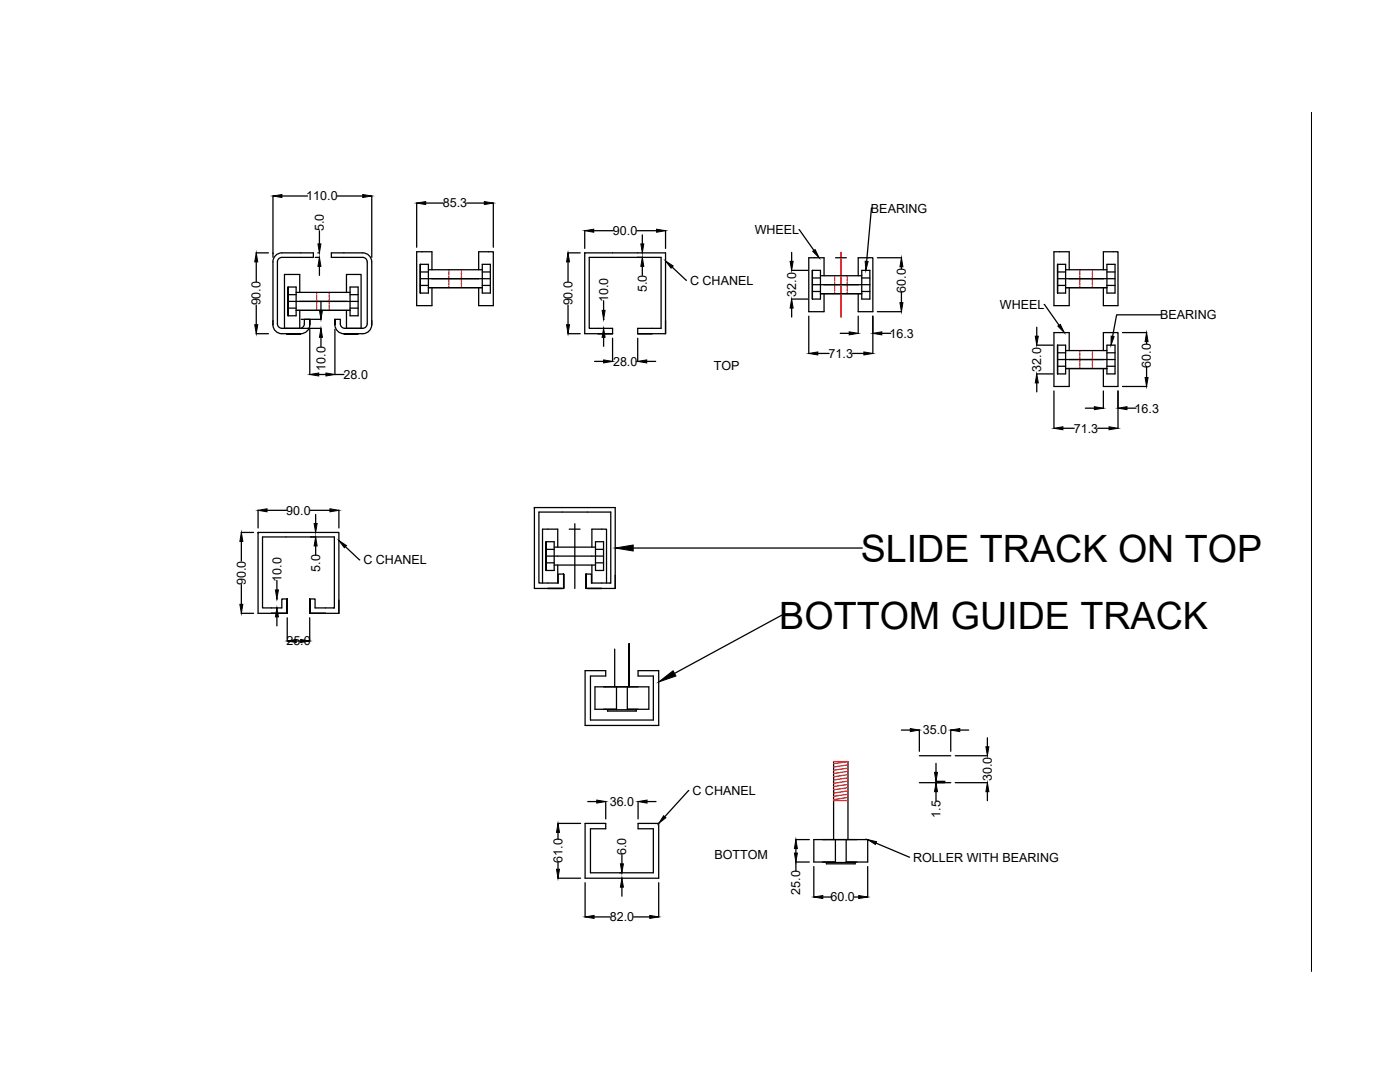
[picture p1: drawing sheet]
<svg xmlns="http://www.w3.org/2000/svg" width="279mm" height="216mm" viewBox="0 0 279 216" stroke-linecap="round" stroke-linejoin="round" font-family="sans-serif">
<!-- layer: Layer3 -->
<g fill="none" stroke="#ed1f24" stroke-width=".25">
<path d="M63.2 58.3v.4M63.2 58.9v.5M63.2 59.6v.4M65.7 58.3v.4M65.7 58.9v.5M65.7 59.6v.4M89.6 53.8v.4M89.6 54.4v.4M89.6 55.1v.4M89.6 55.7v.5M89.6 56.4v.5M89.6 57.1v.3"/>
<path d="M92.1 53.8v.4M92.1 54.4v.4M92.1 55.1v.4M92.1 55.7v.5M92.1 56.4v.5M92.1 57.1v.3M166.6 55v.4M166.6 55.6v.4M166.6 56.3v.4M166.6 56.9v.5M166.6 57.6v.4M166.6 58.3v.3"/>
<path d="M167.9 50.4v12.9M169.1 55v.4M169.1 55.6v.4M169.1 56.3v.4M169.1 56.9v.5M169.1 57.6v.4M169.1 58.3v.3M215.5 53.8v.4M215.5 54.4v.4M215.5 55.1v.4M215.5 55.7v.5M215.5 56.4v.5"/>
<path d="M215.5 57.1v.3M218 53.8v.4M218 54.4v.4M218 55.1v.4M218 55.7v.5M218 56.4v.5M218 57.1v.3M63.2 60.2v.5M63.2 60.9v.5M63.2 61.6v.3M65.7 60.2v.5M65.7 60.9v.5"/>
<path d="M65.7 61.6v.3M215.5 70v.3M215.5 70.5v.5M215.5 71.2v.4M215.5 71.9v.4M215.5 72.5v.5M215.5 73.2v.3M218 70v.3M218 70.5v.5M218 71.2v.4M218 71.9v.4M218 72.5v.5"/>
<path d="M218 73.2v.3M166.4 152h2.8l-2.8 .4M166.4 159.7h2.8M169.2 152.6l-2.8 .5M169.2 153.3l-2.8 .4M169.2 153.9l-2.8 .4M169.2 154.6l-2.8 .4M169.2 155.2l-2.8 .4M169.2 155.9l-2.8 .4M169.2 156.5l-2.8 .4M169.2 157.2l-2.8 .4M169.2 157.8l-2.8 .4"/>
<path d="M169.2 158.5l-2.8 .4M169.2 159.1l-2.8 .5"/>
</g>
<g fill="none" stroke="#000" stroke-width=".25">
<path d="M54.5 39.1v12.3M56.3 39.1h5.1M67.3 39.1h5.1M74.2 39.1v12.3M261.8 22.4v171.4M51.1 50.5h2.5M51.1 52.3v3.9M57.5 57.3v5.7v-5.7M57.5 58.8h1.6M57.5 57.3h1.6v5.7h-1.6M59.1 58.3h10.8M59.8 58.3v-3.5h-3v10.7"/>
<path d="M62.9 51.4h.9M63.4 50.5h.4M63.7 46.1v2.6M63.7 53.1v1.8M69.1 58.3v-3.5h3v10.7M69.9 58.8h1.6M69.9 57.3h1.6v5.7h-1.6zM83.2 40.5v8.8M83.9 52.7v5.8v-5.8M83.9 55.6h14M83.9 57h1.6M83.9 54.3h1.6"/>
<path d="M83.9 52.7h1.6v5.8h-1.6M85 40.5h3.5M85.5 57.4h10.7M85.5 53.8h10.7M86.2 53.8v-3.6h-3v10.8h3v-3.6M93.1 40.5h3.6M95.5 53.8v-3.6h2.9v10.8h-2.9v-3.6M96.2 57h1.7M96.2 54.3h1.7M96.2 52.7h1.7v5.8h-1.7zM98.4 40.5v8.8M113.3 50.5h2.5"/>
<path d="M113.4 52.3v3.9M116.7 50.5h16.1v16.1h-5.5v-1.1h4.6v-14.1h-14.3v14.1h4.7v1.1h-5.6zM116.7 46v3.6M118.5 46h3.9M127.1 46h3.9M128.2 46.9v1.8M128.2 53.1v1.8M132.8 46v3.6M134.1 53.3l2.9 2.6M157.9 59.7h3.3M157.9 54h3.3M158 50.4v1.8"/>
<path d="M159.5 45.8l2.9 4.2M162.1 54v5.7v-5.7M162.1 56.8h11.5M162.1 58.2h1.6M162.1 55.5h1.6M162.1 54h1.6v5.7h-1.6M163.7 58.6h8.3M163.7 55h8.3M164.5 55v-3.6h-3.1v10.8h3.1v-3.6M166.8 51.4h2.1M171.3 55v-3.6h2.9v10.8h-2.9v-3.6M172 58.2h1.6"/>
<path d="M172 55.5h1.6M172 54h1.6v5.7h-1.6zM174 41.5l-1 10.7M175.1 51.4h4.8M179.9 53.2v.5M179.9 58.4v2M211.1 52.7v5.8v-5.8M211.1 52.7h1.6v5.8h-1.6M211.1 55.6h11.4M211.1 57h1.6M211.1 54.3h1.6M212.7 57.4h8.2"/>
<path d="M212.7 53.8h8.2M213.4 53.8v-3.6h-3.1v10.8h3.1v-3.6M220.2 53.8v-3.6h2.9v10.8h-2.9v-3.6M220.9 52.7h1.6v5.8h-1.6zM220.9 57h1.6M220.9 54.3h1.6M51.1 66.6h2.5M51.1 60.9v3.9M57.5 60.1h14M57.5 61.5h1.6M59.1 61.9h10.8M59.8 61.9v3.6"/>
<path d="M60.1 65.5h4M60.1 63.7h4M61.8 63.7v1.1v-1.1h-1.1v.9a.91 .91 0 0 1-.8 .9h-3.6a.89 .89 0 0 1-.9-.9v-12.3a.89 .89 0 0 1 .9-.9h6.2v-.9h-6.2a1.79 1.79 0 0 0-1.8 1.8v12.5a1.78 1.78 0 0 0 1.8 1.8h3.7a1.79 1.79 0 0 0 1.8-1.8M61.8 65.7v9.1M63.6 74.7h1.4M64.1 60.1v1.8M64.1 67.3v1.9M66.8 64.8a1.79 1.79 0 0 0 1.8 1.8h2.9M66.8 63.7h1.1v.9a.89 .89 0 0 0 .9 .9h3.6a.91 .91 0 0 0 .9-.9v-12.3a.91 .91 0 0 0-.9-.9h-6.3v-.9h6.3a1.79 1.79 0 0 1 1.8 1.8v12.5a1.81 1.81 0 0 1-1.8 1.8h-.9M66.8 64.8v-1.1v1.1M66.8 65.7v9.1l1.8-.1M69.1 61.9v3.6"/>
<path d="M69.9 61.5h1.6M113.3 66.6h2.5M113.4 60.9v3.9M118.7 72.1h1.8M120.4 63.7h.1M120.5 60v1.9M120.5 67.3v1.8M122.3 67.5v4.6M127.3 67.5v4.6M129.1 72.1h1.8M158 61.5v1.8M161.4 63.1v7.5"/>
<path d="M163.2 70.5h2.3M167.7 66.5h1.8M170.1 70.5h2.3M171.3 63.1v3.4M174.2 63.1v7.5M175.1 62.2h4.8M176 66.5h1.8M206.9 74.6h3.3M206.9 68.9h3.3M206.9 65.3v1.8M206.9 76.4v1.8M208.4 60.8l3 4.1"/>
<path d="M210.3 78v7.5M211.1 68.9v5.7v-5.7M211.1 71.7h11.4M211.1 73.1h1.6M211.1 70.4h1.6M211.1 68.9h1.6v5.7h-1.6M212.7 73.5h8.2M212.7 70h8.2M213.4 70v-3.6h-3.1v10.7h3.1v-3.6M220.2 70v-3.6h2.9v10.7h-2.9v-3.6M220.2 78v3.5M220.9 73.1h1.6"/>
<path d="M220.9 70.4h1.6M220.9 68.9h1.6v5.7h-1.6zM223.1 78v7.5M224 66.4h4.9M224 77.1h4.9M228.8 68.2v.4M228.8 73.3v2M231.7 62.8h-8.9l-.8 4.3M212.1 85.5h2.3M216.6 81.4h1.8M219.1 85.5h2.2M224.9 81.4h1.8"/>
<path d="M48.1 106.2h2.5M48.2 108v4M48.2 116.7v3.9M51.5 101.8v3.6M53.3 101.8h3.9M55.2 119.5h.2M55.3 115.8v1.9M61.9 101.8h3.9M63 106.2h.1M63 102.7v1.8M63 108.9v1.8M67.6 101.8v3.6"/>
<path d="M67.6 119.7v2.7M68.9 109.1l2.9 2.6M106.7 101.3h16.1v16.1h-5.8v-2.8v2.8v-2.8h1v1.7h3.9v-14.1h-14.3v14.1h3.8v-1.7h1.1v2.8v-2.8v2.8h-5.8zM109 108.1v5.7v-5.7M109 111h11.5M109 112.3h1.6M109 109.6h1.6M109 108.1h1.6v5.7h-1.6M110.6 112.8h8.2M110.6 109.2h8.2M111.3 109.2v-3.6h-3v10.7M111.3 112.8v3.5"/>
<path d="M113.6 105.6h2.2M114.7 104.5v12.9M118.1 109.2v-3.6h2.9v10.7M118.1 112.8v3.5M118.8 112.3h1.7M118.8 109.6h1.7M118.8 108.1h1.7v5.7h-1.7zM126.4 109.4h45.7M48.1 122.4h2.5M55.3 123.1v1.8M57.3 122.4h-5.8v-16.2h16.1v16.2M57.3 122.3v-2.8v2.9v-2.9h-1.1v1.8h-3.8v-14.2h14.3v14.2h-3.8v-1.8h-1.1v2.8"/>
<path d="M57.3 123.3v4.6M59.1 127.9h.9M61.8 123.3v4.6M61.8 122.4h5.8M116.8 133.8h4.1v1.1h-3.1v8.8h12.6v-8.8h-3.1v-1.1h4.2v11h-14.7zM122.7 129.5v7.6M123 137.1v4.5M125.2 137.1v4.5M125.5 137.1v-8.7v8.7M156.1 122.8l-21.5 11.6M117.3 159.9h1.8M120.9 159.9v3.5"/>
<path d="M121.2 141.6h5.8v.3h-5.8zM123 141.5h-4.3v-4.4h10.8v4.4h-4.3M127.3 159.9v3.5M129.1 159.9h1.8M137.5 157.8l-4.8 5.2M166.4 152v15.5M169.2 152v15.5M179.9 145.7h1.8M183.5 156.2h6.2M183.5 150.8h6.2M183.5 145.6v4.3M186.8 155.9h1.8"/>
<path d="M186.8 152.3v1.8M186.8 158v1.8M189.7 145.6v4.3M190.6 156.2h6.5M190.6 150.8h6.5M191.5 145.7h1.8M197.1 147.2v1.8M197.1 158v1.8M111.3 164.3h4.6M111.3 175.2h4.6M111.4 166.1v1.3M111.4 172.1v1.3"/>
<path d="M116.8 164.3h4.1v1.1h-3.1v8.8h12.6v-8.8h-3.1v-1.1h4.2v10.9h-14.7zM116.8 176.1v6.9M124.1 170.6v1.8M124.1 177v1.8M131.5 176.1v6.9M158.8 167.5h2.7M158.8 172h2.7M158.8 169.3v.9M158.8 172v1.8M162.4 172.9v6.1M164.2 179h1.6M164.9 172.1h5.8v.3h-5.8z"/>
<path d="M166.7 172h-4.3v-4.5h10.8v4.5h-4.3M166.7 167.5v4.6M168.9 167.5v4.6M170.5 179h.9M173.2 172.9v6.1M174.8 168.2l6.7 2.8M118.6 183h3.2M126.5 183h3.2"/>
</g>
<g fill="#000" stroke="#000" stroke-width=".2">
<path d="M54.5 39.1l1.8-.3v.6zM72.4 38.8l1.8 .3-1.8 .3zM51.1 50.5l.3 1.8h-.6zM63.7 51.4l.3 1.7h-.5zM63.5 48.7h.5l-.3 1.8zM83.2 40.5l1.8-.3v.6zM96.7 40.2l1.7 .3-1.7 .3zM113.4 50.5l.3 1.8h-.6zM116.7 46l1.8-.3v.6zM127.9 48.7h.6l-.3 1.8zM128.2 51.4l.3 1.7h-.6zM131 45.7l1.8 .3-1.8 .3z"/>
<path d="M132.8 52.1l1.5 1-.4 .4zM157.7 52.2h.6l-.3 1.8zM162.2 50.1l.5-.3 .8 1.6zM172.7 52.1l.6 .1-.5 1.8zM179.9 51.4l.3 1.8h-.6zM50.8 64.8h.6l-.3 1.8zM61.8 74.7l1.8-.3v.6zM63.8 61.9h.6l-.3 1.8zM64.1 65.5l.3 1.8h-.6zM65 74.4l1.8 .3-1.8 .3zM113.1 64.8h.6l-.3 1.8zM120.5 65.5l.3 1.8h-.6z"/>
<path d="M120.2 61.9h.6l-.3 1.8zM120.5 71.8l1.8 .3-1.8 .3zM127.3 72.1l1.8-.3v.6zM158 59.7l.3 1.8h-.6zM161.4 70.5l1.8-.3v.6zM169.5 66.2l1.8 .3-1.8 .3zM172.4 70.2l1.8 .3-1.8 .3zM174.2 66.5l1.8-.3v.6zM179.6 60.4h.6l-.3 1.8zM206.9 74.6l.3 1.8h-.6zM206.6 67.1h.6l-.3 1.8zM211.1 65.1l.5-.4 .8 1.7z"/>
<path d="M221.8 67.1l.5 .1-.6 1.7zM228.8 66.4l.3 1.8h-.6zM228.5 75.3h.6l-.3 1.8zM210.3 85.5l1.8-.3v.6zM218.4 81.1l1.8 .3-1.8 .3zM221.3 85.2l1.8 .3-1.8 .3zM223.1 81.4l1.8-.3v.6zM48.2 106.2l.3 1.8h-.6zM51.5 101.8l1.8-.3v.6zM55 117.7h.6l-.3 1.8zM62.7 104.5h.6l-.3 1.7zM63 107.1l.3 1.8h-.6z"/>
<path d="M65.8 101.5l1.8 .3-1.8 .3zM67.6 107.9l1.5 1-.4 .4zM122.8 109.4l3.6-.6v1.1zM47.9 120.6h.6l-.3 1.8zM55.3 121.3l.3 1.8h-.6zM57.3 127.9l1.8-.3v.6zM60 127.6l1.8 .3-1.8 .3zM131.5 136.1l2.8-2.3 .6 1.1zM119.1 159.6l1.8 .3-1.8 .3zM127.3 159.9l1.8-.3v.6zM181.7 145.4l1.8 .3-1.8 .3zM186.5 154.1h.6l-.3 1.8z"/>
<path d="M186.8 156.2l.3 1.8h-.6zM189.7 145.7l1.8-.3v.6zM196.8 149h.6l-.3 1.8zM197.1 156.2l.3 1.8h-.6zM111.4 164.3l.3 1.8h-.6zM111.1 173.4h.6l-.3 1.8zM124.1 175.2l.3 1.8h-.6zM123.8 172.4h.6l-.3 1.8zM132.4 162.8l.5 .4-1.4 1.1zM158.8 167.5l.3 1.8h-.6zM158.5 170.2h.6l-.3 1.8zM162.4 179l1.8-.3v.6z"/>
<path d="M171.4 178.7l1.8 .3-1.8 .3zM173.2 167.5l1.7 .5-.2 .5zM116.8 183l1.8-.3v.6zM129.7 182.7l1.8 .3-1.8 .3z"/>
</g>
<g font-size="7.5">
<text x="171.8" y="112.1">SLIDE TRACK ON TOP</text>
<text x="155.5" y="125.5">BOTTOM GUIDE TRACK</text>
</g>
<g font-size="2.5">
<text x="61.1" y="40">110.0</text>
<text x="88.4" y="41.4">85.3</text>
<text x="64.6" y="46.1" transform="rotate(-90 64.6 46.1)">5.0</text>
<text x="122.3" y="46.9">90.0</text>
<text x="150.6" y="46.7">WHEEL</text>
<text x="173.8" y="42.4">BEARING</text>
<text x="129.1" y="58.3" transform="rotate(-90 129.1 58.3)">5.0</text>
<text x="137.7" y="56.8">C CHANEL</text>
<text x="158.9" y="59.2" transform="rotate(-90 158.9 59.2)">32.0</text>
<text x="180.8" y="58.4" transform="rotate(-90 180.8 58.4)">60.0</text>
<text x="52" y="61" transform="rotate(-90 52 61)">90.0</text>
<text x="114.2" y="61" transform="rotate(-90 114.2 61)">90.0</text>
<text x="121.3" y="60.3" transform="rotate(-90 121.3 60.3)">10.0</text>
<text x="199.5" y="61.7">WHEEL</text>
<text x="231.5" y="63.7">BEARING</text>
<text x="165.4" y="71.4">71.3</text>
<text x="177.5" y="67.4">16.3</text>
<text x="64.9" y="73.9" transform="rotate(-90 64.9 73.9)">10.0</text>
<text x="68.6" y="75.6">28.0</text>
<text x="122.3" y="73">28.0</text>
<text x="142.4" y="73.8">TOP</text>
<text x="207.8" y="74.2" transform="rotate(-90 207.8 74.2)">32.0</text>
<text x="229.7" y="73.4" transform="rotate(-90 229.7 73.4)">60.0</text>
<text x="226.4" y="82.3">16.3</text>
<text x="214.3" y="86.3">71.3</text>
<text x="57.1" y="102.7">90.0</text>
<text x="72.5" y="112.6">C CHANEL</text>
<text x="49" y="116.7" transform="rotate(-90 49 116.7)">90.0</text>
<text x="56.1" y="116.1" transform="rotate(-90 56.1 116.1)">10.0</text>
<text x="63.9" y="114.1" transform="rotate(-90 63.9 114.1)">5.0</text>
<text x="57.2" y="128.8">25.0</text>
<text x="184.2" y="146.6">35.0</text>
<text x="197.9" y="155.9" transform="rotate(-90 197.9 155.9)">30.0</text>
<text x="121.7" y="160.8">36.0</text>
<text x="138.2" y="158.7">C CHANEL</text>
<text x="187.7" y="163.2" transform="rotate(-90 187.7 163.2)">1.5</text>
<text x="112.2" y="172.2" transform="rotate(-90 112.2 172.2)">61.0</text>
<text x="125" y="170.7" transform="rotate(-90 125 170.7)">6.0</text>
<text x="142.6" y="171.4">BOTTOM</text>
<text x="182.2" y="171.9">ROLLER WITH BEARING</text>
<text x="159.7" y="178.6" transform="rotate(-90 159.7 178.6)">25.0</text>
<text x="165.7" y="179.9">60.0</text>
<text x="121.7" y="183.8">82.0</text>
</g>
</svg>
